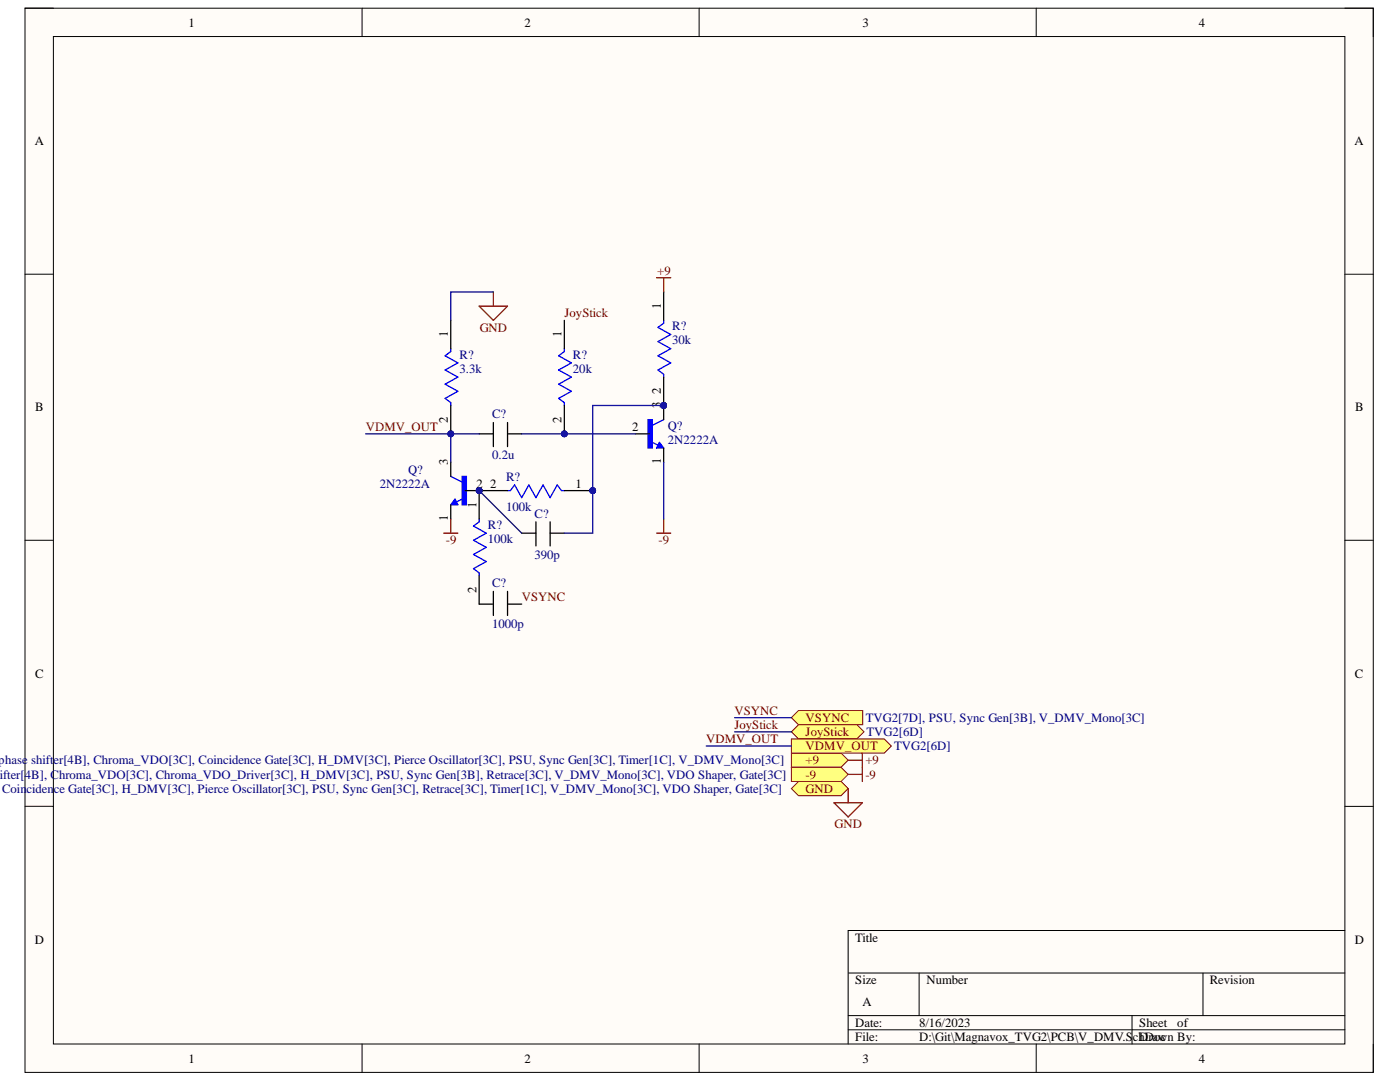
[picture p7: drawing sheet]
<svg xmlns="http://www.w3.org/2000/svg" width="279mm" height="216mm" viewBox="0 0 279 216" stroke-linecap="round" stroke-linejoin="round" font-family="sans-serif">
<path d="M5 1.6h269.1v212.4h-269.1z" fill-rule="evenodd" fill="#fffcf8"/>
<path d="M5 1.6h269.1v212.4h-269.1z" fill="none" stroke="#000" stroke-width=".2"/>
<path d="M10.7 7.3h257.7v201h-257.7z" fill-rule="evenodd" fill="#fffcf8"/>
<g fill="none" stroke="#000" stroke-width=".2">
<path d="M5 1.6h5.7M10.7 7.3h257.7v201h-257.7zM72.3 1.6v5.7M139.5 1.6v5.7M206.8 1.6v5.7M268.4 1.6h5.7v5.7M5 54.7h5.7M268.4 54.7h5.7M5 107.8h5.7M268.4 107.8h5.7M5 160.9h5.7M268.4 160.9h5.7"/>
<path d="M169.3 194.2h99.1M183.4 194.2v8.5M240.1 194.2v8.5M268.4 185.7h-99.1v22.6M72.3 208.3v5.7M139.5 208.3v5.7M169.3 202.7h99.1M169.3 205.5h99.1M206.8 208.3v5.7M225.9 202.7v5.6M274.1 208.3v5.7"/>
</g>
<path d="M129.3 83.7h.9v5.7h-.9z" fill-rule="evenodd" fill="#00f"/>
<path d="M129.3 83.7h.9v5.7h-.9zM130 88.2l1.3 .6M132.5 83.7l-2.3 1.2" fill="none" stroke="#00f" stroke-width=".25"/>
<path d="M126.8 86.6h2.8" fill="none" stroke="#000" stroke-width=".25"/>
<path d="M92.2 95.1h.9v5.6h-.9z" fill-rule="evenodd" fill="#00f"/>
<path d="M90 69.6v.5l-1.2 .9 2.6 1.4-2.6 1.4 2.6 1.4-2.6 1.5 2.6 1.4-2.6 1.4M112.6 69.6v.5l-1.1 .9 2.5 1.4-2.5 1.4 2.5 1.4-2.5 1.5 2.5 1.4-2.5 1.4M132.5 63.9v.6l-1.2 .8 2.6 1.4-2.6 1.5 2.6 1.4-2.6 1.4 2.6 1.4-2.6 1.4 1.2 .9v.5M90 95.1l2.2 1.1M92.2 95.1h.9v5.6h-.9zM92.5 99.5l-1.4 .7M101.3 97.9h.6l.8-1.1 1.4 2.5 1.4-2.5 1.5 2.5 1.4-2.5 1.4 2.5 1.4-2.5 .9 1.1M95.6 103.6v.5l-1.1 .9 2.5 1.4-2.5 1.4 2.5 1.4-2.5 1.4 2.5 1.5-2.5 1.4 1.1 .8v.6" fill="none" stroke="#00f" stroke-width=".25"/>
<g fill="none" stroke="#000" stroke-width=".25">
<path d="M132.5 58.3v5.6M90 63.9v5.7M112.6 63.9v5.7M132.5 75.2v5.7M90 92.2v2.9M92.8 97.9h8.5M95.6 86.6h2.9M95.6 97.9v5.7M98.5 84.3v4.8M101.3 86.6h2.8M101.3 84.3v4.8M112.6 97.9h5.7"/>
<path d="M95.6 114.9v5.6h2.9M98.5 118v4.8M101.3 118v4.8M104.1 106.4h2.9M107 104.1v4.8M109.8 106.4h2.8M109.8 104.1v4.8M101.3 120.5h2.8"/>
</g>
<path d="M98.5 58.3v2.8M131 55.4h2.9M132.5 55.4v2.9M95.6 61.1h5.7l-2.8 2.8zM88.5 106.4h2.9M90 103.6v2.8M131 106.4h2.9M132.5 103.6v2.8" fill="none" stroke="#800000" stroke-width=".25"/>
<path d="M157.9 143.2l1.5-1.4h12.8v2.8h-12.8z" fill-rule="evenodd" fill="#ffff80"/>
<path d="M157.9 143.2l1.5-1.4h12.8v2.8h-12.8z" fill="none" stroke="#800000" stroke-width=".2"/>
<path d="M157.9 150.3h10l1.4 1.4-1.4 1.4h-10z" fill-rule="evenodd" fill="#ffff80"/>
<path d="M157.9 150.3h10l1.4 1.4-1.4 1.4h-10z" fill="none" stroke="#800000" stroke-width=".2"/>
<path d="M157.9 153.1h10l1.4 1.4-1.4 1.4h-10z" fill-rule="evenodd" fill="#ffff80"/>
<path d="M157.9 153.1h10l1.4 1.4-1.4 1.4h-10z" fill="none" stroke="#800000" stroke-width=".2"/>
<path d="M157.9 146l1.5-1.4h11.6l1.4 1.4-1.4 1.4h-11.6z" fill-rule="evenodd" fill="#ffff80"/>
<path d="M157.9 146l1.5-1.4h11.6l1.4 1.4-1.4 1.4h-11.6z" fill="none" stroke="#800000" stroke-width=".2"/>
<path d="M157.9 147.4h18.6l1.4 1.5-1.4 1.4h-18.6z" fill-rule="evenodd" fill="#ffff80"/>
<path d="M157.9 147.4h18.6l1.4 1.5-1.4 1.4h-18.6z" fill="none" stroke="#800000" stroke-width=".2"/>
<path d="M157.9 157.4l1.5-1.5h8.5l1.4 1.5-1.4 1.4h-8.5z" fill-rule="evenodd" fill="#ffff80"/>
<path d="M157.9 157.4l1.5-1.5h8.5l1.4 1.5-1.4 1.4h-8.5z" fill="none" stroke="#800000" stroke-width=".2"/>
<path d="M98.5 58.3h-8.5v5.6M73 86.6h22.6M90 86.6v5.6M95.6 97.9l8.5 8.5M104.1 86.6h22.7M132.5 80.9h-14.2v25.5h-5.7M132.5 92.2v11.4M140.9 148.9h17M146.6 143.2h11.3M146.6 146h11.3" fill="none" stroke="#000080" stroke-width=".25"/>
<path d="M169.3 151.7h2.8M169.3 154.5h2.8M169.3 157.4v2.8M172.1 150.3v5.6M166.4 160.2h5.7l-2.8 2.8z" fill="none" stroke="#800000" stroke-width=".25"/>
<g font-size="6.7" fill="#000080">
<text x="89.3" y="85.1">PIR?02</text>
<text x="111.8" y="85.1">PIR?02</text>
</g>
<text font-size="3.9" fill="#000080" x="131.9" y="83.1">PIQ?03</text>
<g font-size="3.9">
<text x="131.9" y="91.6">PIQ?01</text>
<text x="89.3" y="102.9">PIQ?01</text>
</g>
<g font-size="2.5">
<text x="37.6" y="5.3">1</text>
<text x="104.7" y="5.3">2</text>
<text x="172.1" y="5.3">3</text>
<text x="239.3" y="5.3">4</text>
<text x="6.9" y="29">A</text>
<text x="270.3" y="29">A</text>
<text x="131.9" y="61.6" transform="rotate(-90 131.9 61.6)">1</text>
<text x="89.4" y="67.3" transform="rotate(-90 89.4 67.3)">1</text>
<text x="112.1" y="67.3" transform="rotate(-90 112.1 67.3)">1</text>
<text x="7" y="82.1">B</text>
<text x="131.9" y="81.5" transform="rotate(-90 131.9 81.5)">3</text>
<text x="131.9" y="78.7" transform="rotate(-90 131.9 78.7)">2</text>
<text x="270.5" y="82.1">B</text>
<text x="89.4" y="84.4" transform="rotate(-90 89.4 84.4)">2</text>
<text x="112.1" y="84.4" transform="rotate(-90 112.1 84.4)">2</text>
<text x="126.2" y="86">2</text>
<text x="89.4" y="92.8" transform="rotate(-90 89.4 92.8)">3</text>
<text x="131.9" y="92.7" transform="rotate(-90 131.9 92.7)">1</text>
<text x="95.1" y="101.3" transform="rotate(-90 95.1 101.3)">1</text>
<text x="95.1" y="97.3">2</text>
<text x="97.9" y="97.3">2</text>
<text x="114.9" y="97.3">1</text>
<text x="89.4" y="104" transform="rotate(-90 89.4 104)">1</text>
<text x="95.1" y="118.3" transform="rotate(-90 95.1 118.3)">2</text>
<text x="7" y="135.2">C</text>
<text x="270.4" y="135.2">C</text>
<text x="6.9" y="188.3">D</text>
<text x="170.7" y="187.9">Title</text>
<text x="270.4" y="188.3">D</text>
<text x="170.7" y="196.4">Size</text>
<text x="184.9" y="196.4">Number</text>
<text x="241.5" y="196.4">Revision</text>
<text x="172.1" y="200.7">A</text>
<text x="170.7" y="204.9">Date:</text>
<text x="170.7" y="207.7">File:</text>
<text x="183.4" y="204.9">8/16/2023</text>
<text x="183.4" y="207.7">D:\Git\Magnavox_TVG2\PCB\V_DMV.S</text>
<text x="226.1" y="207.7">chDoc</text>
<text x="227.3" y="204.9">Sheet</text>
<text x="227.3" y="207.7">Drawn By:</text>
<text x="235" y="204.9">of</text>
<text x="37.6" y="212">1</text>
<text x="104.7" y="212">2</text>
<text x="172.1" y="212">3</text>
<text x="239.3" y="212">4</text>
</g>
<g font-size="2.5" fill="#800000">
<text x="131.2" y="54.9">+9</text>
<text x="112.7" y="63.3">JoyStick</text>
<text x="95.7" y="66.2">GND</text>
<text x="73" y="86">VDMV_OUT</text>
<text x="89" y="108.6">-9</text>
<text x="131.4" y="108.6">-9</text>
<text x="104.1" y="120">VSYNC</text>
<text x="146.6" y="142.6">VSYNC</text>
<text x="140.9" y="148.3">VDMV_OUT</text>
<text x="146.6" y="145.5">JoyStick</text>
<text x="160.8" y="144.1">VSYNC</text>
<text x="160.8" y="146.9">JoyStick</text>
<text x="160.8" y="149.7">VDMV_OUT</text>
<text x="160.8" y="152.5">+9</text>
<text x="160.8" y="155.4">-9</text>
<text x="172.7" y="152.5">+9</text>
<text x="172.7" y="155.4">-9</text>
<text x="160.8" y="158.2">GND</text>
<text x="166.5" y="165.3">GND</text>
</g>
<g font-size="2.5" fill="#000080">
<text x="134.1" y="65.9">R?</text>
<text x="91.7" y="71.6">R?</text>
<text x="114.3" y="71.6">R?</text>
<text x="134.1" y="68.7">30k</text>
<text x="91.7" y="74.4">3.3k</text>
<text x="114.3" y="74.4">20k</text>
<text x="98.2" y="83.4">C?</text>
<text x="133.3" y="85.7">Q?</text>
<text x="133.3" y="88.5">2N2222A</text>
<text x="81.4" y="94.5">Q?</text>
<text x="98.2" y="91.6">0.2u</text>
<text x="101" y="96">R?</text>
<text x="75.8" y="97.3">2N2222A</text>
<text x="101" y="101.9">100k</text>
<text x="97.3" y="105.5">R?</text>
<text x="106.6" y="103.3">C?</text>
<text x="97.3" y="108.4">100k</text>
<text x="106.6" y="111.5">390p</text>
<text x="98.2" y="117.2">C?</text>
<text x="98.2" y="125.4">1000p</text>
<text x="172.8" y="144.1">TVG2[7D], PSU, Sync Gen[3B], V_DMV_Mono[3C]</text>
<text x="173" y="146.9">TVG2[6D]</text>
<text x="178.5" y="149.7">TVG2[6D]</text>
<text x="-.2" y="152.5">phase</text>
<text x="-.1" y="155.4">ifter[4B], Chroma_VDO[3C], Chroma_VDO_Driver[3C], H_DMV[3C], PSU, Sync Gen[3B], Retrace[3C], V_DMV_Mono[3C], VDO Shaper, Gate[3C]</text>
<text x="6.2" y="152.5">shift</text>
<text x="10.7" y="152.5">er[4B], Chroma_VDO[3C], Coincidence Gate[3C], H_DMV[3C], Pierce Oscillator[3C], PSU, Sync Gen[3C], Timer[1C], V_DMV_Mono[3C]</text>
<text x="-.9" y="158.2">, Coincidence Gate[3C], H_DMV[3C], Pierce Oscillator[3C], PSU, Sync Gen[3C], Retrace[3C], Timer[1C], V_DMV_Mono[3C], VDO Shaper, Gate[3C]</text>
</g>
<g font-size="1.1" fill="#000080">
<text x="92.1" y="98.1">PIQ?02</text>
<text x="111.8" y="98.1">PIR?01</text>
</g>
</svg>
